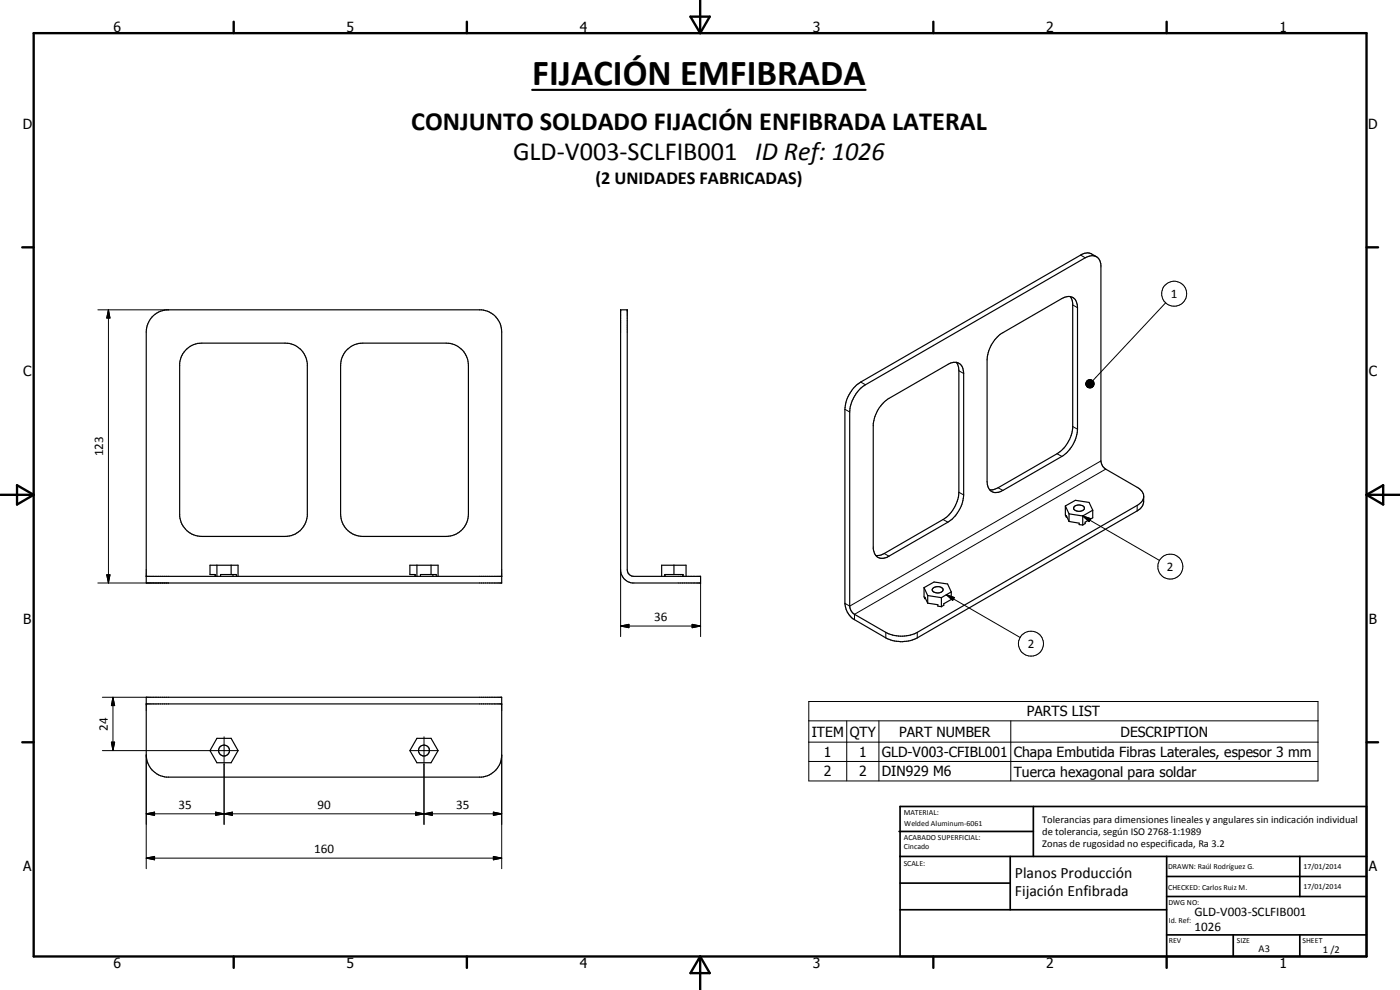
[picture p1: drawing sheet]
<svg xmlns="http://www.w3.org/2000/svg" width="420mm" height="297mm" viewBox="0 0 420 297" stroke-linecap="round" stroke-linejoin="round" font-family="sans-serif">
<g fill="none" stroke="#000" stroke-width=".35">
<path d="M329 77l-1.4-.8a3 3 0 0 0-3.3 .3l-66 38.1a10.6 10.6 0 0 0-4.7 8.2v58.2a6.3 6.3 0 0 0 2.8 4.9l9.4 5.5a10.3 10.3 0 0 0 9.5 0l66-38.1a3.4 3.4 0 0 0 1.9-2.8 3.7 3.7 0 0 0-.3-2.8l-1.2-1.2-9.9-5.7a3.4 3.4 0 0 1-1.4-2.5v-58.7a2.83 2.83 0 0 0-1.6-2.7 2.83 2.83 0 0 0-3.1 .4l-66 38.1a10.6 10.6 0 0 0-4.7 8.2v58.3a3.2 3.2 0 0 0 1.4 2.4l9.4 5.4a10.3 10.3 0 0 0 9.5 0l66-38.1 1.4-1.1 .5-1.4M45.6 95.1l2-1.5 2.3-.6h94.6a6.7 6.7 0 0 1 6.1 6.6v75.3h-106.7v-75.3a6.9 6.9 0 0 1 1.7-4.5zM186.3 93h1.9v77.9a2 2 0 0 0 2 2h20.1v2h-20.5a4.1 4.1 0 0 1-3.5-3.5zM321.2 89l.7 2v37.5a10.8 10.8 0 0 1-4.7 7.6l-17.7 10.2-1.3 .6h-1.2M55.7 105.1a6.5 6.5 0 0 1 4.9-2.1h24.9a6.7 6.7 0 0 1 6.7 6v45.9a6.7 6.7 0 0 1-6.7 6.1h-24.9a6.7 6.7 0 0 1-6.7-6.1v-45.9l.4-1.8zM104 105.1a6.7 6.7 0 0 1 4.9-2.1h25a6.6 6.6 0 0 1 6.7 6.6v44.7a6.7 6.7 0 0 1-6.7 6.7h-25a6.7 6.7 0 0 1-6.7-6.7v-44.7a6.9 6.9 0 0 1 1.8-4.5zM287 108.7a2.93 2.93 0 0 1 2.2 3.4v36.4a10.6 10.6 0 0 1-4.7 8.2l-17.7 10.2a2.99 2.99 0 0 1-4-.3M287 108.7l-2.1 .4-18.1 10.4a10.6 10.6 0 0 0-4.7 7.7v37.4l.7 2M287 108.7a3.6 3.6 0 0 1 .8 2.6v36.4a10.6 10.6 0 0 1-4.8 8.2l-17.6 10.2-1.3 .5-1.3 .1M299.7 100.8l.8-.7 18.2-10.5a2.88 2.88 0 0 1 3.3-.3 2.88 2.88 0 0 1 1.4 3v36.5a10.5 10.5 0 0 1-4.7 8.1l-17.7 10.3a2.89 2.89 0 0 1-3.4 .3 2.89 2.89 0 0 1-1.4-3.1v-36.5a10.6 10.6 0 0 1 3.5-7.1zM319.7 151.8v2.8l.3 .6M319.7 151.8l3-1.7 4.1 .6 1.1 2.4"/>
<path d="M319.7 151.8l1.1 2.4M320 155.2v-.5l.8 1.8M320.1 154.9l-.1 .3M320.8 156.5l3.1 .5v.4l1 .1M320.8 154.2v2.3M320.8 154.2l4.1 .6M322.4 152a2.12 2.12 0 0 1 3 .3 1.66 1.66 0 0 1-2.4 1l-.8-.6zM324.9 154.8v2.7M327.9 153.1v2.3l-2.2 1.3v.4l-.8 .4M327.9 153.1l-3 1.7M43.9 172.9h106.7M64.6 172.9v-.5h-1.6v-2.8h8.4v3.3"/>
<path d="M65.1 169.6v3.3M66.2 172.9v-.5h4.7v.5M69.4 169.6v2.8M69.9 172.4v.5M124.6 172.9v-.5h-1.6v-2.8h8.5v3.3M125.1 169.6v3.3M126.2 172.9v-.5h4.7v.5M129.4 169.6v2.8M129.9 172.4v.5M198.6 172.9v-3.3h7.3v3.3M199.5 172.9v-.5h5.5v.5M199.6 172.4v.5"/>
<path d="M202.3 169.6v2.8M204.9 172.4v.5M277.3 176.3v2.8l.3 .5M277.3 176.3l3-1.7 4.1 .6 1.1 2.4M277.3 176.3l1.1 2.4M277.6 179.6v-.4l.8 1.8M277.7 179.5l-.1 .1M278.4 178.7v2.3M278.4 178.7l4.1 .6M279.9 176.7a1.93 1.93 0 0 1 3.1 .3 1.8 1.8 0 0 1-1.6 .9 1.8 1.8 0 0 1-1.6-1.1zM282.5 179.3v2.7M285.5 177.6v2.3l-2.3 1.2v.5l-.7 .4"/>
<path d="M285.5 177.6l-3 1.7M278.4 181l3.1 .4v.5l1 .1M43.9 209.2h106.7v17.3a6.7 6.7 0 0 1-6.1 6.7h-94.6a6.7 6.7 0 0 1-6-6.7zM43.9 211.2h106.7M65.1 221.5h4.3l2 3.7-2 3.7h-4.3l-2.1-3.7zM125.1 221.5h4.3l2.1 3.7-2.1 3.7h-4.3l-2.1-3.7z"/>
<circle cx="67.2" cy="225.2" r="1.65"/>
<circle cx="127.2" cy="225.2" r="1.66"/>
</g>
<g fill="#000">
<circle cx="186.3" cy="93" r=".18"/>
<circle cx="188.2" cy="93" r=".18"/>
</g>
<g fill="none" stroke="#000" stroke-width=".3">
<path d="M324.3 76.5l1.4 .8M29.4 93h21.2M32.5 93l.5 2.4h-1zM32.5 93v81.9M321.9 91.5l1.5 .8M349.8 90.8l-21.8 23.4M258.3 114.6l1.4 .8M287.8 111.3l1.4 .8M325.9 115.1l.4 .9zM325.9 114.8l.4 1.2zM325.9 115.4l.4 .6zM326 115.6l.3 .4z"/>
<path d="M326 114.6l.3 1.4-.4-1.2zM326.1 115.8l.2 .2zM326.2 114.3l.1 1.7zM326.3 116l.4 .3zM326.3 116l.7 .4zM326.3 116l1 .4zM326.3 116l1.2 .3zM326.3 116l1.5 .2-.3 .1zM326.3 116h1.7l-.2 .2zM326.3 116l1.9-.2-.2 .2zM326.3 116l2-.4-.1 .2zM326.3 116l2.1-.7-.1 .3z"/>
<path d="M326.3 116l2.1-.9v.2zM326.3 116l2-1.2 .1 .3zM326.3 116l1.9-1.4 .1 .2zM326.3 116l1.8-1.7 .1 .3zM326.3 114.1l.3-.1-.3 2zM326.3 114.1v1.9l-.1-1.7zM326.4 114v2M326.6 114l.2-.1-.5 2.1zM326.8 113.9h.3l-.8 2.1zM327.1 113.9h.3l-1.1 2.1zM327.4 113.9l.2 .1-1.3 2zM327.6 114l.3 .1-1.6 1.9z"/>
<path d="M327.9 114.1l.2 .2-1.8 1.7zM253.6 122.8l1.4 .8M317.2 136.1l1.5 .8M321.9 128l1.5 .8M330.4 138.3l-75.4 43.6-1.4-.9M283 155.9l1.5 .8M287.8 147.7l1.4 .8M299.5 146.3l1.5 .9M324.9 154.8l2.5 .8-.6 .9zM324.9 154.8l23.1 13.3M331.8 140.8l-75.4 43.5v1.6M341.3 151.6v1.7"/>
<path d="M29.4 174.9h21.2M32 172.5h1l-.5 2.4zM186.3 170.9v20.1M210.3 174.9v16.1M265.4 166.1l1.4 .8M284 178.4l2.4 .9-.5 .8zM284 178.4l22.1 12.9M186.3 187.8l2.5-.5v1zM186.3 187.8h24M207.7 187.3l2.6 .5-2.6 .5zM265.8 189.7v1.7M275.3 189.7v1.7"/>
<path d="M30.7 209.2h13.2M33.9 209.2l.5 2.5h-1zM33.9 209.2v16M242.7 210.5h152.9v23.8h-152.9zM242.7 216.3h152.9M254.1 216.3v18M263.8 216.3v18M303.3 216.3v18M30.7 225.2h40.7M33.4 222.7h1l-.5 2.5zM43.9 226.5v34.1M67.3 221.1v26.3"/>
<path d="M123.1 225.2h8.3M127.2 221.1v26.3M150.6 226.5v34.1M242.7 222.7h152.9M242.7 228.5h152.9M43.9 257.5l2.5-.5v1zM43.9 244.2l2.5-.5v.9zM43.9 257.5h106.7M43.9 244.2h106.7M64.7 243.7l2.6 .5-2.6 .4zM67.3 244.2l2.5-.5v.9zM124.7 243.7l2.5 .5-2.5 .4z"/>
<path d="M127.2 244.2l2.5-.5v.9zM148.1 257l2.5 .5-2.5 .5zM148.1 243.7l2.5 .5-2.5 .4z"/>
<circle cx="352.4" cy="88.1" r="3.7"/>
<circle cx="351.2" cy="170" r="3.7"/>
<circle cx="309.4" cy="193.1" r="3.7"/>
</g>
<g fill="none" stroke="#000" stroke-width=".71">
<path d="M10.1 9.9h400v277.1h-400zM70.1 6.5v3.4M140.1 6.5v3.4M207.2 5h5.8l-2.9 4.9zM210.1 0v9.9M280.1 6.5v3.4M350.1 6.5v3.4M6.7 74.2h3.4M410.1 74.2h3.5M.1 148.5h10M5.1 145.6l5 2.9-5 2.9zM410.1 148.5h10"/>
<path d="M410.1 148.5l5-2.9v5.8zM6.7 222.7h3.4M410.1 222.7h3.5M70.1 287v3.4M140.1 287v3.4M210.1 287v10M210.1 287l2.9 5h-5.8zM280.1 287v3.4M350.1 287v3.4"/>
</g>
<g fill="none" stroke="#000" stroke-width=".51">
<path d="M269.8 249.5h40.3M270.1 242h140v45h-140zM270.1 257h140M303.2 257v16M310.1 242v15M350.1 257v30M390.1 257v12M270.1 265h33.1M270.1 273h80M350.1 269h60M350.1 263h60M350.1 280.5h60"/>
<path d="M370.1 280.5v6.5M390.1 280.5v6.5"/>
</g>
<path d="M159.7 27h100.1" fill="none" stroke="#000" stroke-width=".63"/>
<g fill="#000">
<path d="M32.5 93l.5 2.4h-1zM326.3 116l.4 .3zM326.3 116l.7 .4zM326.3 116l1 .4zM326.3 116l1.2 .3zM326.3 116l1.5 .2-.3 .1zM326.3 116h1.7l-.2 .2zM326.3 116l1.9-.2-.2 .2zM326.3 116l2-.4-.1 .2zM326.3 116l2.1-.7-.1 .3zM326.3 116l2.1-.9v.2zM326.3 116l2-1.2 .1 .3z"/>
<path d="M326.3 116l1.9-1.4 .1 .2zM326.3 116l1.8-1.7 .1 .3zM327.9 114.1l.2 .2-1.8 1.7zM327.6 114l.3 .1-1.6 1.9zM327.4 113.9l.2 .1-1.3 2zM327.1 113.9h.3l-1.1 2.1zM326.8 113.9h.3l-.8 2.1zM326.6 114l.2-.1-.5 2.1zM326.3 114.1v1.9l-.1-1.7zM326.2 114.3l.1 1.7zM326 114.6l.3 1.4-.4-1.2zM325.9 114.8l.4 1.2z"/>
<path d="M325.9 115.1l.4 .9zM325.9 115.4l.4 .6zM326 115.6l.3 .4zM326.1 115.8l.2 .2zM324.9 154.8l2.5 .8-.6 .9zM32 172.5h1l-.5 2.4zM284 178.4l2.4 .9-.5 .8zM186.3 187.8l2.5-.5v1zM207.7 187.3l2.6 .5-2.6 .5zM33.9 209.2l.5 2.5h-1zM33.4 222.7h1l-.5 2.5zM43.9 257.5l2.5-.5v1z"/>
<path d="M43.9 244.2l2.5-.5v.9zM64.7 243.7l2.6 .5-2.6 .4zM67.3 244.2l2.5-.5v.9zM124.7 243.7l2.5 .5-2.5 .4zM127.2 244.2l2.5-.5v.9zM148.1 257l2.5 .5-2.5 .5zM148.1 243.7l2.5 .5-2.5 .4z"/>
</g>
<text font-size="11" x="159.8" y="25.4">FIJACIÓN EMFIBRADA</text>
<g font-size="7.9">
<text x="123.4" y="39.1">CONJUNTO SOLDADO FIJACIÓN ENFIBRADA LATERAL</text>
<text x="154" y="48.1">GLD-V003-SCLFIB001 ID Ref: 1026</text>
</g>
<text font-size="5.5" x="178.7" y="55.2">(2 UNIDADES FABRICADAS)</text>
<g font-size="4.7">
<text x="304.6" y="263.5">Planos Producción</text>
<text x="304.6" y="268.9">Fijación Enfibrada</text>
</g>
<g font-size="4.2">
<text x="34" y="9.6">6</text>
<text x="104" y="9.6">5</text>
<text x="174" y="9.6">4</text>
<text x="244" y="9.6">3</text>
<text x="314" y="9.6">2</text>
<text x="384" y="9.6">1</text>
<text x="6.8" y="38.7">D</text>
<text x="410.6" y="38.7">D</text>
<text x="7" y="112.9">C</text>
<text x="410.8" y="112.9">C</text>
<text x="7" y="187.1">B</text>
<text x="410.8" y="187.1">B</text>
<text x="308.2" y="215">PARTS LIST</text>
<text x="243.6" y="221">ITEM</text>
<text x="255" y="221.1">QTY</text>
<text x="269.9" y="221">PART NUMBER</text>
<text x="336.3" y="221.1">DESCRIPTION</text>
<text x="247.3" y="227.1">1</text>
<text x="257.8" y="227.1">1</text>
<text x="264.7" y="227.2">GLD-V003-CFIBL001</text>
<text x="304.2" y="227.2">Chapa Embutida Fibras Laterales, espesor 3 mm</text>
<text x="247.3" y="233">2</text>
<text x="257.8" y="233">2</text>
<text x="264.7" y="233">DIN929 M6</text>
<text x="304.2" y="233">Tuerca hexagonal para soldar</text>
<text x="7" y="261.4">A</text>
<text x="410.8" y="261.4">A</text>
<text x="34" y="290.4">6</text>
<text x="104" y="290.4">5</text>
<text x="174" y="290.4">4</text>
<text x="244" y="290.4">3</text>
<text x="314" y="290.4">2</text>
<text x="384" y="290.4">1</text>
</g>
<g font-size="3.9">
<text x="351.4" y="89.4">1</text>
<text x="31" y="136.9" transform="rotate(-90 31 136.9)">123</text>
<text x="350.2" y="171.3">2</text>
<text x="196.3" y="186.3">36</text>
<text x="308.4" y="194.4">2</text>
<text x="32.4" y="219.2" transform="rotate(-90 32.4 219.2)">24</text>
<text x="53.6" y="242.6">35</text>
<text x="95.3" y="242.6">90</text>
<text x="136.9" y="242.6">35</text>
<text x="94.3" y="255.9">160</text>
<text x="358.5" y="275">GLD-V003-SCLFIB001</text>
<text x="358.5" y="279.4">1026</text>
</g>
<g font-size="3.1">
<text x="312.7" y="246.8">Tolerancias para dimensiones lineales y angulares sin indicación individual</text>
<text x="312.7" y="250.4">de tolerancia, según ISO 2768-1:1989</text>
<text x="312.7" y="254">Zonas de rugosidad no especificada, Ra 3.2</text>
<text x="377.7" y="285.6">A3</text>
<text x="397" y="285.9">1 /2</text>
</g>
<g font-size="2.4">
<text x="271.2" y="244.4">MATERIAL:</text>
<text x="271.3" y="252">ACABADO SUPERFICIAL:</text>
<text x="271.4" y="247.9">Welded Aluminum-6061</text>
<text x="271.3" y="254.6">Cincado</text>
<text x="271.2" y="259.7">SCALE:</text>
<text x="350.6" y="260.8">DRAWN: Raúl Rodríguez G.</text>
<text x="391.2" y="260.6">17/01/2014</text>
<text x="350.6" y="267">CHECKED: Carlos Ruiz M.</text>
<text x="391.2" y="266.7">17/01/2014</text>
<text x="350.6" y="271.4">DWG NO:</text>
<text x="350.8" y="276.9">Id. Ref:</text>
<text x="350.8" y="282.8">REV</text>
<text x="371.2" y="282.9">SIZE</text>
<text x="390.9" y="282.9">SHEET</text>
</g>
</svg>
